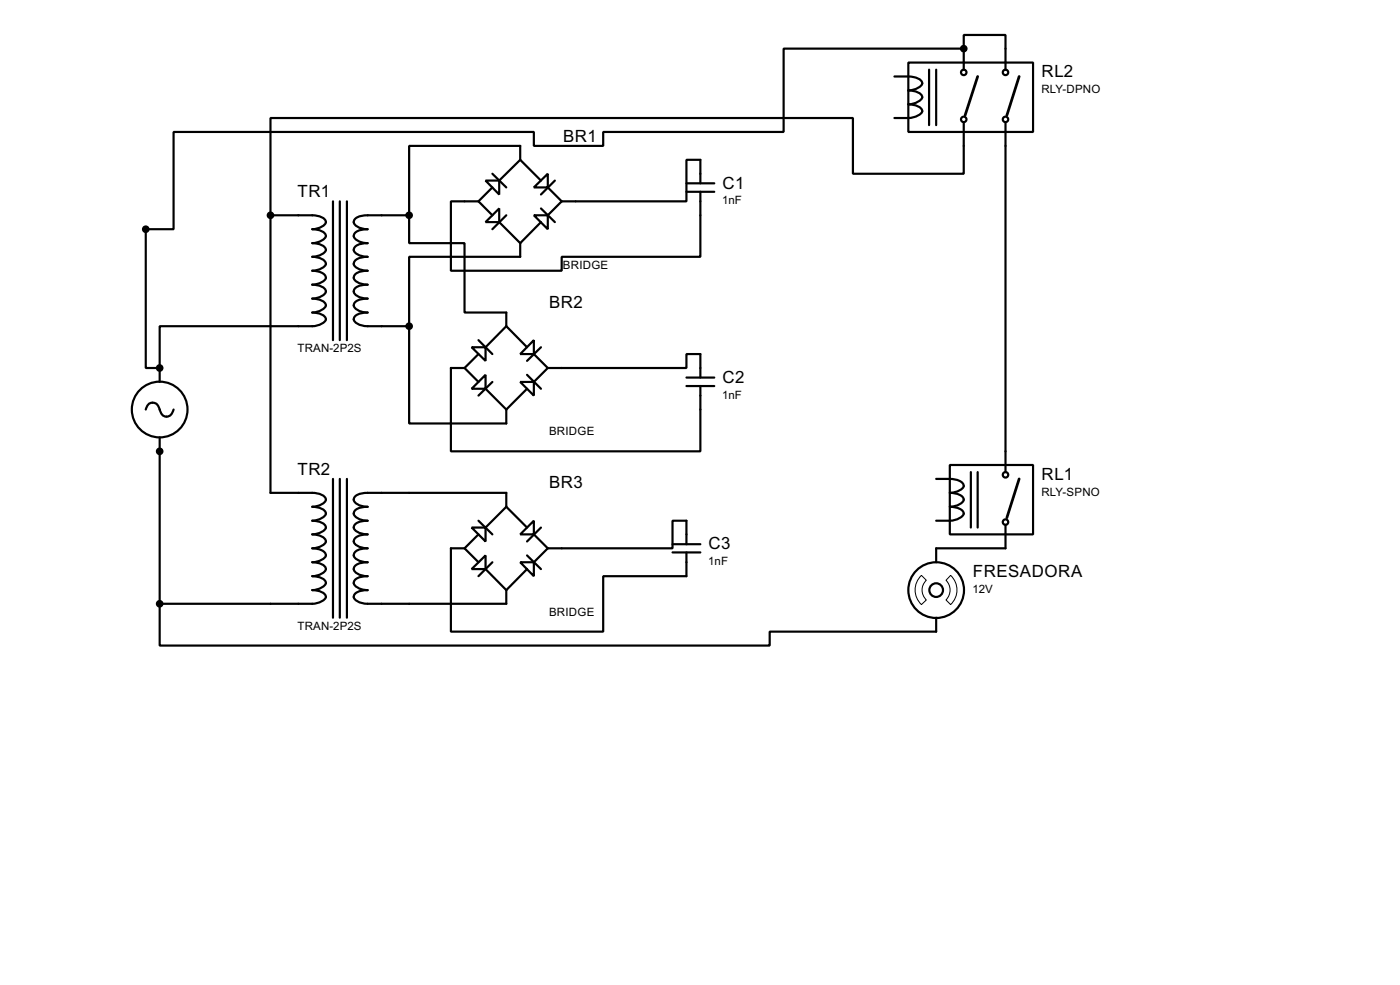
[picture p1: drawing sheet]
<svg xmlns="http://www.w3.org/2000/svg" width="256mm" height="180mm" viewBox="0 0 256 180" stroke-linecap="round" stroke-linejoin="round" font-family="sans-serif">
<g fill="none" stroke="#000" stroke-width=".4">
<path d="M163.9 14a8.7 8.7 0 0 1 4.2 .3 .88 .88 0 0 1 .7 1.2 3.2 3.2 0 0 1-2.4 1.1 3.3 3.3 0 0 1 2.4 .8 .89 .89 0 0 1-.7 1.2l-1.1 .4-.6 .1a3.3 3.3 0 0 1 2.4 .9l.2 .4a2.75 2.75 0 0 1-2.6 1.2h-2.5M166.4 11.5h22.9v12.7h-22.9zM170.2 12.8v10.1M171.5 12.8v10.1M176.6 8.9h-33v15.3h-33.1v2.5h-12.7v-2.5h-66v17.8h-5.1v25.4h2.6M176.6 8.9v-2.5h7.6v6.4M176.6 8.9v3.9M49.6 39.4h7.6a2.27 2.27 0 0 1 2.5 1.3 2.58 2.58 0 0 1-2.5 1.3 2.27 2.27 0 0 1 2.5 1.2 2.66 2.66 0 0 1-2.5 1.3 2.27 2.27 0 0 1 2.5 1.3 2.65 2.65 0 0 1-2.5 1.2 2.29 2.29 0 0 1 2.5 1.3 2.65 2.65 0 0 1-2.5 1.3 2.24 2.24 0 0 1 2.5 1.3 2.65 2.65 0 0 1-2.5 1.2 2.27 2.27 0 0 1 2.5 1.3 2.58 2.58 0 0 1-2.5 1.3 2.27 2.27 0 0 1 2.5 1.2 2.66 2.66 0 0 1-2.5 1.3 2.27 2.27 0 0 1 2.5 1.3 2.65 2.65 0 0 1-2.5 1.2h-27.9v7.7M49.6 39.4v50.8h7.6a2.27 2.27 0 0 1 2.5 1.3 2.58 2.58 0 0 1-2.5 1.3 2.27 2.27 0 0 1 2.5 1.2 2.66 2.66 0 0 1-2.5 1.3 2.27 2.27 0 0 1 2.5 1.3 2.65 2.65 0 0 1-2.5 1.2 2.29 2.29 0 0 1 2.5 1.3 2.65 2.65 0 0 1-2.5 1.3 2.24 2.24 0 0 1 2.5 1.3 2.65 2.65 0 0 1-2.5 1.2 2.27 2.27 0 0 1 2.5 1.3 2.58 2.58 0 0 1-2.5 1.3 2.27 2.27 0 0 1 2.5 1.2 2.66 2.66 0 0 1-2.5 1.3 2.27 2.27 0 0 1 2.5 1.3 2.65 2.65 0 0 1-2.5 1.2h-27.9M61 36.9v25.4M62.3 36.9v25.4M63.6 36.9v25.4"/>
<path d="M75 39.4v5.1h10.1v12.7h7.7v2.5M75 39.4h-7.6a2.91 2.91 0 0 0-2.5 .9 .93 .93 0 0 0 .6 1.2l1.1 .4 .8 .1a2.91 2.91 0 0 0-2.5 .8 .91 .91 0 0 0 .6 1.2l1.1 .4 .8 .1a2.91 2.91 0 0 0-2.5 .9 .88 .88 0 0 0 .6 1.2l1.1 .3 .8 .1a2.87 2.87 0 0 0-2.5 .9 .88 .88 0 0 0 .6 1.2l1.1 .4 .8 .1a2.84 2.84 0 0 0-2.5 .9 .89 .89 0 0 0 .6 1.2l1.1 .3 .8 .1a2.91 2.91 0 0 0-2.5 .9 .93 .93 0 0 0 .6 1.2l1.1 .4 .8 .1a2.91 2.91 0 0 0-2.5 .8 .91 .91 0 0 0 .6 1.2l1.1 .4 .8 .1a2.91 2.91 0 0 0-2.5 .9 .88 .88 0 0 0 .6 1.2l1.1 .3 .8 .1h7.6M87.7 36.9l2.5 2.5M89 33.1h2.5v2.5zM90.2 31.8l2.6 2.5M90.2 34.3l-2.5 2.6M92.8 39.4l-2.6 2.6M95.3 29.3v-2.6h-20.3v12.7M95.3 29.3l-3.8 3.8M95.3 29.3l3.8 3.8M97.8 39.4h2.6v2.6zM97.8 34.3l2.6-2.5v2.5z"/>
<path d="M99.1 38.2l2.6 2.5M100.4 34.3l2.5 2.6M101.7 33.1l-2.6 2.5M102.9 36.9l-2.5 2.5M125.8 35.1h5.1M125.8 33.6h5.1M128.3 35.1v11.9h-25.4v2.6h-20.3v-12.7h5.1M128.3 33.6v-4.3h-2.5v7.6h-22.9M176.6 22.4v9.4h-20.3v-10.2h-106.7v17.8M184.2 22.4v64M75 59.7v17.8h17.8v-2.5M89 40.7l2.5-2.5v2.5z"/>
<path d="M91.5 40.7l3.8 3.8M92.8 59.7l-3.8 3.9M92.8 59.7l3.8 3.9M95.3 44.5v2.5h-20.3v12.7M99.1 40.7l-3.8 3.8M26.7 75a1.28 1.28 0 0 1 1.3-1.3 1.28 1.28 0 0 1 1.3 1.3 1.26 1.26 0 0 0 1.9 1l.6-1M29.3 67.4v2.5M85.1 67.4h-2.5v15.2h45.7v-11.9M85.1 67.4l2.6 2.5M86.4 63.6h2.6v2.5zM86.4 71.2l2.6-2.6v2.6zM87.7 62.3l2.5 2.5"/>
<path d="M87.7 64.8l-2.6 2.6M89 71.2l3.8 3.8M90.2 69.9l-2.5 2.5M95.3 69.9h2.5v2.5zM96.6 68.6l2.5 2.6M96.6 71.2l-3.8 3.8M97.8 62.3v2.5h-2.5zM97.8 64.8l2.6 2.6M99.1 63.6l-2.5 2.5M100.4 67.4h25.4v-2.6h2.5v4.3M100.4 67.4l-2.6 2.5M125.8 70.7h5.1"/>
<path d="M125.8 69.1h5.1M29.3 80.1v30.4M61 87.7v25.4M62.3 87.7v25.4M63.6 87.7v25.4M86.4 96.6h2.6v2.5zM87.7 95.3l2.5 2.5M87.7 97.8l-2.6 2.6M92.8 92.8v-2.6h-25.4a2.91 2.91 0 0 0-2.5 .9 .93 .93 0 0 0 .6 1.2l1.1 .4 .8 .1a2.91 2.91 0 0 0-2.5 .8 .91 .91 0 0 0 .6 1.2l1.1 .4 .8 .1a2.91 2.91 0 0 0-2.5 .9 .88 .88 0 0 0 .6 1.2l1.1 .3 .8 .1a2.87 2.87 0 0 0-2.5 .9 .88 .88 0 0 0 .6 1.2l1.1 .4 .8 .1a2.84 2.84 0 0 0-2.5 .9 .89 .89 0 0 0 .6 1.2l1.1 .3 .8 .1a2.91 2.91 0 0 0-2.5 .9 .93 .93 0 0 0 .6 1.2l1.1 .4 .8 .1a2.91 2.91 0 0 0-2.5 .8 .91 .91 0 0 0 .6 1.2l1.1 .4 .8 .1a2.91 2.91 0 0 0-2.5 .9 .88 .88 0 0 0 .6 1.2l1.1 .3 .8 .1h25.4v-2.5M92.8 92.8l-3.8 3.8M92.8 92.8l3.8 3.8M95.3 97.8l2.5-2.5v2.5z"/>
<path d="M97.8 97.8l2.6 2.6M99.1 96.6l-2.5 2.5M123.2 99.6h5.1M125.8 99.6v-4.3h-2.6v5.1h-22.8M171.5 87.7a8.4 8.4 0 0 1 4.3 .3 .89 .89 0 0 1 .8 .9 .89 .89 0 0 1-.8 .9l-1.2 .3-.6 .1a3.2 3.2 0 0 1 2.5 .9 .9 .9 0 0 1-.7 1.2l-1.2 .4-.6 .1a3.2 3.2 0 0 1 2.5 .8 .89 .89 0 0 1-.7 1.2 6.7 6.7 0 0 1-4.3 .5M174 85.1h15.3v12.7h-15.3zM177.9 86.4v10.2M179.1 86.4v10.2M184.2 96.1v4.3h-12.7v2.5M29.3 110.5v7.7h111.7v-2.6h30.5v-2.5M85.1 100.4h-2.5v15.2h27.9v-10.1h15.3v-4.4M85.1 100.4l2.6 2.5"/>
<path d="M86.4 104.2l2.6-2.5v2.5zM89 104.2l3.8 3.8M90.2 102.9l-2.5 2.6M95.3 102.9h2.5v2.6zM96.6 101.7l2.5 2.5M96.6 104.2l-3.8 3.8M100.4 100.4l-2.6 2.5M123.2 101.1h5.1"/>
<circle cx="176.5" cy="13.3" r=".5"/>
<circle cx="184.2" cy="13.3" r=".5"/>
<circle cx="176.5" cy="21.9" r=".5"/>
<circle cx="184.2" cy="21.9" r=".5"/>
<circle cx="29.2" cy="75" r="5.1"/>
<circle cx="184.2" cy="95.6" r=".5"/>
<circle cx="184.2" cy="86.9" r=".5"/>
<circle cx="171.5" cy="108" r="5.1"/>
<circle cx="171.5" cy="108" r="1.25"/>
</g>
<g fill="#000">
<circle cx="176.6" cy="8.9" r=".2"/>
<circle cx="49.6" cy="39.4" r=".2"/>
<circle cx="75" cy="39.4" r=".2"/>
<circle cx="75" cy="59.7" r=".2"/>
<circle cx="29.3" cy="67.4" r=".2"/>
<circle cx="29.3" cy="82.6" r=".2"/>
</g>
<path d="M179.1 14l-2.3 7.1M186.7 14l-2.2 7.1M186.7 87.7l-2.2 7.1" fill="none" stroke="#000" stroke-width=".5"/>
<g fill="#000" stroke="#000" stroke-width=".4">
<circle cx="176.5" cy="8.9" r=".5"/>
<circle cx="49.5" cy="39.4" r=".5"/>
<circle cx="74.9" cy="39.4" r=".5"/>
<circle cx="26.7" cy="42" r=".5"/>
<circle cx="74.9" cy="59.7" r=".5"/>
<circle cx="29.2" cy="67.4" r=".5"/>
<circle cx="29.2" cy="82.6" r=".5"/>
<circle cx="29.2" cy="110.5" r=".5"/>
</g>
<path d="M168.8 105.3l.9 .9a2.45 2.45 0 0 0 0 3.6l-.9 .9a3.7 3.7 0 0 1 0-5.4zM174.2 105.3a3.7 3.7 0 0 1 0 5.4l-.9-.9a2.54 2.54 0 0 0 0-3.6z" fill="none" stroke="#000" stroke-width=".18"/>
<g font-size="3.5">
<text x="190.8" y="14.1">RL2</text>
<text x="103.2" y="25.9">BR1</text>
<text x="132.4" y="34.5">C1</text>
<text x="54.5" y="36">TR1</text>
<text x="100.6" y="56.4">BR2</text>
<text x="132.4" y="70.1">C2</text>
<text x="54.5" y="86.9">TR2</text>
<text x="100.6" y="89.4">BR3</text>
<text x="190.8" y="87.8">RL1</text>
<text x="129.8" y="100.5">C3</text>
<text x="178.2" y="105.6">FRESADORA</text>
</g>
<g font-size="2.4">
<text x="190.8" y="17.1">RLY-DPNO</text>
<text x="132.3" y="37.4">1nF</text>
<text x="103.1" y="49.2">BRIDGE</text>
<text x="54.5" y="64.5">TRAN-2P2S</text>
<text x="132.3" y="73">1nF</text>
<text x="100.6" y="79.7">BRIDGE</text>
<text x="190.8" y="90.8">RLY-SPNO</text>
<text x="129.8" y="103.5">1nF</text>
<text x="100.6" y="112.7">BRIDGE</text>
<text x="178.2" y="108.5">12V</text>
<text x="54.5" y="115.3">TRAN-2P2S</text>
</g>
</svg>
